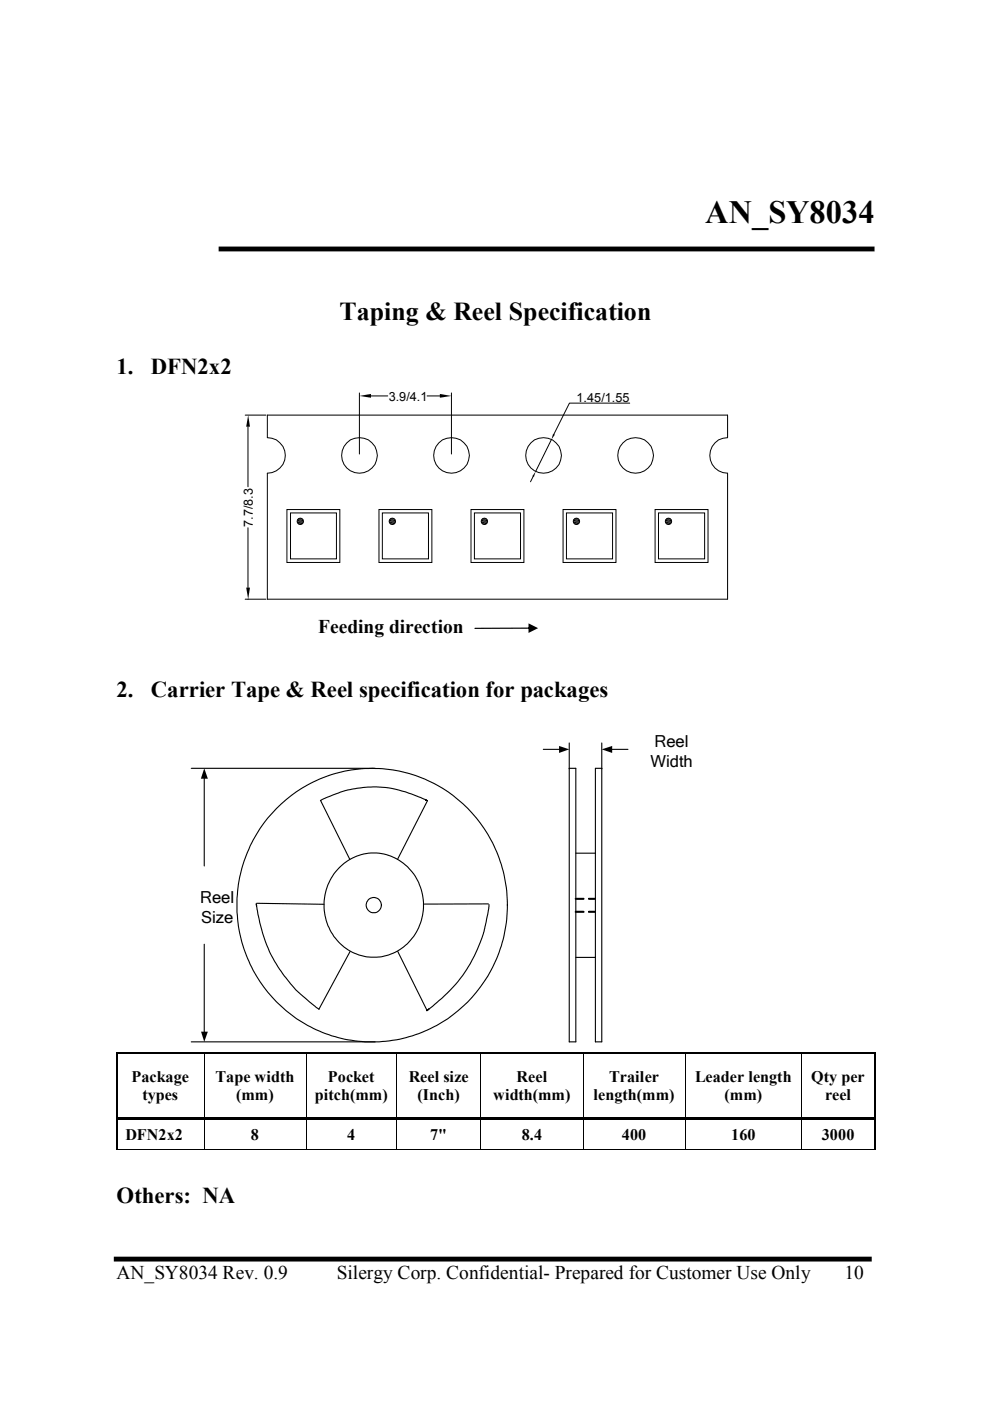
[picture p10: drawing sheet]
<svg xmlns="http://www.w3.org/2000/svg" width="210mm" height="297mm" viewBox="0 0 210 297" stroke-linecap="round" stroke-linejoin="round" font-family="sans-serif">
<path d="M46.4 52.8h139M24.1 267h160.7" fill="none" stroke="#000" stroke-width="1" stroke-linecap="butt"/>
<g fill="none" stroke="#000" stroke-width=".23">
<path d="M115.2 158.9h3.5M120.7 157.5v63.4h1.4v-58h-1.4M127.6 157.5v63.4h-1.4v-58h1.4M129.6 158.9h3.5M40.6 162.9h38.9M43.3 164.9v18.7M58.6 171.4a28.6 28.6 0 0 1 32.1-5.9 28.6 28.6 0 0 1 16.8 27.9 28.8 28.8 0 0 1-27.1 27.5h-3a28.9 28.9 0 0 1-27.2-27.5v-3a29.5 29.5 0 0 1 8.4-19zM67.9 169.7l6.3 12.5M90.3 169.6l.3 .2-.4-.3a24 24 0 0 0-15.2-2.2 26.4 26.4 0 0 0-7 2.5M90.6 169.8l-6.3 12.4M54.4 192l-.1-.4 .1 .1a30.6 30.6 0 0 0 13.2 22.3M54.4 191.5l14.3 .2"/>
<path d="M71.8 184.1a10.4 10.4 0 0 1 10.6-2.7 10.4 10.4 0 0 1 7.2 8.3 10.9 10.9 0 0 1-12 13.2 11.2 11.2 0 0 1-5.8-18.8zM103.5 191.6l-13.5 .1M103.7 191.8l-.3 2-.9 3.9a30.6 30.6 0 0 1-11.6 16.3l-.4 .3 .3-.3M122.1 180.9h4.1M43.3 200.2v18.7M74.2 201.8l-6.6 12.2M84.3 201.7l6.3 12.5M122.1 203h4.1M40.6 220.9h38.9"/>
<circle cx="79.2" cy="191.9" r="1.61"/>
</g>
<g fill="#000">
<path d="M52.6 88l.4 2.5h-.8zM76.2 83.9l2.5-.4v.8zM93.3 83.5l2.4 .4-2.4 .4zM117.3 92l.3 .2-.7 1zM63 110.5l1.3 .4h-1.2zM63 110.5h1.3v.4zM63.1 110.2l1.2 .3h-1.3zM63.1 110.2h1.2v.3zM63.1 110.9l.9 .2h-.7zM63.1 110.9h1.2l-.3 .2zM63.3 109.9l1 .3h-1.2zM63.3 109.9h.7l.3 .3z"/>
<path d="M63.3 111.1h.7zM63.3 109.9h.7zM82.5 110.5l1.3 .4h-1.2zM82.5 110.5h1.4l-.1 .4zM82.6 110.2l1.3 .3h-1.4zM82.6 110.2h1.2l.1 .3zM82.6 110.9l.9 .2h-.7zM82.6 110.9h1.2l-.3 .2zM82.8 109.9l1 .3h-1.2zM82.8 109.9h.7l.3 .3zM82.8 111.1h.7zM82.8 109.9h.7z"/>
<path d="M102 110.5l1.3 .4h-1.2zM102 110.5h1.4l-.1 .4zM102.1 110.2l1.3 .3h-1.4zM102.2 110.2h1.1l.1 .3zM102.2 110.9l.8 .2h-.6zM102.2 110.9h1.1l-.3 .2zM102.4 109.9l.9 .3h-1.1zM102.4 109.9h.6l.3 .3zM102.4 111.1h.6zM102.4 109.9h.6zM113.6 99.9l-.4 1.2-.3-.1zM121.5 110.5l1.3 .4h-1.2z"/>
<path d="M121.5 110.5h1.4l-.1 .4zM121.6 110.2l1.3 .3h-1.4zM121.7 110.2h1.1l.1 .3zM121.7 110.9l.9 .2h-.7zM121.7 110.9h1.1l-.2 .2zM121.9 109.9l.9 .3h-1.1zM121.9 109.9h.7l.2 .3zM121.9 111.1h.7zM121.9 109.9h.7zM141.1 110.5l1.2 .4h-1.2zM141.1 110.5h1.3l-.1 .4zM141.1 110.2l1.3 .3h-1.3z"/>
<path d="M141.1 110.2h1.2l.1 .3zM141.1 110.9l1 .2h-.7zM141.1 110.9h1.2l-.2 .2zM141.4 109.9l.9 .3h-1.2zM141.4 109.9h.7l.2 .3zM141.4 111.1h.7zM141.4 109.9h.7zM52.2 124.6h.8l-.4 2.4zM118.5 158.2l2.2 .7-2.2 .7zM127.6 158.9l2.2-.7v1.4zM43.3 162.9l.8 2.2h-1.5zM42.6 218.7h1.5l-.8 2.2z"/>
</g>
<g fill="#000">
<path d="M24.6 223.1h.3v.3h-.3zM24.6 236.8h.3v.8h-.3zM43.2 223.1h.3v.3h-.3zM43.2 237.5l.1 .1zM43.2 236.8h.7v.3h-.7zM43.2 237.3h.7v.2h-.7zM64.8 223.1h.4v.3h-.4zM64.8 237.5l.2 .1zM64.8 236.8h.8v.3h-.8zM64.8 237.3h.8v.2h-.8zM84 223.1h.3v.3h-.3zM84 237.5l.2 .1z"/>
<path d="M84 236.8h.7v.3h-.7zM84 237.3h.7v.2h-.7zM101.9 223.1h.3v.3h-.3zM101.9 237.5l.2 .1zM101.9 236.8h.8v.3h-.8zM101.9 237.3h.8v.2h-.8zM123.5 223.1h.4v.3h-.4zM123.5 237.5l.2 .1zM123.5 236.8h.8v.3h-.8zM123.5 237.3h.8v.2h-.8zM145.2 223.1h.3v.3h-.3zM145.2 237.5l.1 .1z"/>
<path d="M145.2 236.8h.7v.3h-.7zM145.2 237.3h.7v.2h-.7zM169.9 223.1h.3v.3h-.3zM169.9 237.5l.2 .1zM169.9 236.8h.7v.3h-.7zM169.9 237.3h.7v.2h-.7zM185.3 223.1h.3v.3h-.3zM185.3 236.8h.3v.8h-.3zM43.2 243.6l.1 .1zM64.8 243.6l.2 .1zM84 243.6l.2 .1zM101.9 243.6l.2 .1z"/>
<path d="M123.5 243.6l.2 .1zM145.2 243.6l.1 .1zM169.9 243.6l.2 .1zM185.3 243.6h.3v.1h-.3z"/>
<path d="M100.6 133.1h11.8l.1 .1-.1 .1h-11.7zM112.1 132.2l2 1-2 1z"/>
<path d="M122 190.5h1.7l.1 .1-1.8 .1zM124.8 190.5h1.3l.1 .1-1.4 .1z"/>
<path d="M122 193.3l1.7-.1 .1 .2h-1.8zM124.8 193.2h1.3l.1 .2h-1.4z"/>
</g>
<g fill="none" stroke="#000" stroke-width=".21">
<path d="M52 88h4.4M52.6 90.5v12.7M56.7 88h97.6v4.8a3.8 3.8 0 0 0-3.8 3.8 3.8 3.8 0 0 0 3.8 3.7v26.7h-97.6v-26.7a3.8 3.8 0 0 0 3.8-3.7 3.8 3.8 0 0 0-3.8-3.8zM76.2 83.3v13M78.7 83.9h3.5M90.6 83.9h2.7M95.7 83.3v13M116.9 93.2l-3.3 6.7M133.5 85.5h-12.8l-3.3 6.6M52.6 111.9v12.7M60.8 108h11.3v11.3h-11.3zM61.6 108.8h9.7v9.7h-9.7z"/>
<path d="M80.3 108h11.3v11.3h-11.3zM81.1 108.8h9.7v9.7h-9.7zM99.9 108h11.2v11.3h-11.2zM100.6 108.8h9.8v9.7h-9.8zM113 101l-.5 1.2M119.4 108h11.2v11.3h-11.2zM120.1 108.8h9.8v9.7h-9.8zM138.9 108h11.2v11.3h-11.2zM139.6 108.8h9.8v9.7h-9.8zM52 127h4.4M122 190.5h1.7l.1 .1-1.8 .1zM122 193.3l1.7-.1 .1 .2h-1.8z"/>
<path d="M124.8 190.5h1.3l.1 .1-1.4 .1zM124.8 193.2h1.3l.1 .2h-1.4zM24.9 237.4h18.3M43.3 223.4v13.4M43.3 237.6v6M43.9 237.4h20.9M64.9 223.4v13.4M64.9 237.6v6M65.6 237.4h18.4M84.1 223.4v13.4M84.1 237.6v6M84.7 237.4h17.2"/>
<path d="M102 223.4v13.4M102 237.6v6M102.7 237.4h20.8M123.6 223.4v13.4M123.6 237.6v6M124.3 237.4h20.9M145.2 223.4v13.4M145.2 237.6v6M145.9 237.4h24M170 223.4v13.4M170 237.6v6M170.6 237.4h14.7"/>
<path d="M24.6 243.6h18.6M43.3 243.6h21.5M65 243.6h19M84.2 243.6h17.7M102.1 243.6h21.4M123.7 243.6h21.5M145.3 243.6h24.6M170.1 243.6h15.2"/>
<circle cx="76.2" cy="96.5" r="3.8"/>
<circle cx="95.7" cy="96.5" r="3.8"/>
<circle cx="115.2" cy="96.5" r="3.8"/>
<circle cx="134.8" cy="96.5" r="3.8"/>
<circle cx="63.7" cy="110.5" r=".68"/>
<circle cx="83.2" cy="110.5" r=".68"/>
<circle cx="102.7" cy="110.5" r=".68"/>
<circle cx="122.2" cy="110.5" r=".68"/>
<circle cx="141.7" cy="110.5" r=".68"/>
</g>
<path d="M24.7 223.4v13.4M24.7 237.6v6M24.9 223.3h18.3M43.5 223.3h21.3M65.2 223.3h18.8M84.3 223.3h17.6M102.2 223.3h21.3M123.9 223.3h21.3M145.5 223.3h24.4M170.2 223.3h15.1M185.4 223.4v13.4M185.4 237.6v6" fill="none" stroke="#000" stroke-width=".34"/>
<path d="M24.9 236.9h18.3M43.9 236.9h20.9M65.6 236.9h18.4M84.7 236.9h17.2M102.7 236.9h20.8M124.3 236.9h20.9M145.9 236.9h24M170.6 236.9h14.7" fill="none" stroke="#000" stroke-width=".25"/>
<text font-size="6.9" x="149.5" y="47.4">AN_SY8034</text>
<text font-size="5.5" x="72" y="67.8">Taping &amp; Reel Specification</text>
<g font-size="4.8">
<text x="24.7" y="79.2">1.</text>
<text x="32" y="79.2">DFN2x2</text>
<text x="24.7" y="147.9">2.</text>
<text x="32" y="147.9">Carrier Tape &amp; Reel specification for packages</text>
<text x="24.7" y="255.1">Others: NA</text>
</g>
<g font-size="4.1">
<text x="67.5" y="134.1">Feeding direction</text>
<text x="24.7" y="271.2">AN_SY8034 Rev. 0.9</text>
<text x="71.4" y="271.2">Silergy Corp. Confidential- Prepared for Customer Use Only</text>
<text x="179" y="271.2">10</text>
</g>
<g font-size="3.5">
<text x="138.8" y="158.5">Reel</text>
<text x="137.9" y="162.6">Width</text>
<text x="42.4" y="191.4">Reel</text>
<text x="42.6" y="195.6">Size</text>
</g>
<g font-size="3.4">
<text x="27.9" y="229.3">Package</text>
<text x="30.2" y="233.3">types</text>
<text x="45.7" y="229.3">Tape width</text>
<text x="50.1" y="233.3">(mm)</text>
<text x="66.8" y="233.3">pitch(mm)</text>
<text x="69.5" y="229.3">Pocket</text>
<text x="86.7" y="229.3">Reel size</text>
<text x="88.5" y="233.3">(Inch)</text>
<text x="104.6" y="233.3">width(mm)</text>
<text x="109.5" y="229.3">Reel</text>
<text x="125.9" y="233.3">length(mm)</text>
<text x="129.2" y="229.3">Trailer</text>
<text x="147.4" y="229.3">Leader length</text>
<text x="153.6" y="233.3">(mm)</text>
<text x="172" y="229.3">Qty per</text>
<text x="174.9" y="233.3">reel</text>
<text x="26.6" y="241.8">DFN2x2</text>
<text x="53.2" y="241.8">8</text>
<text x="73.6" y="241.8">4</text>
<text x="91.2" y="241.8">7&quot;</text>
<text x="110.6" y="241.8">8.4</text>
<text x="131.9" y="241.8">400</text>
<text x="155" y="241.8">160</text>
<text x="174.2" y="241.8">3000</text>
</g>
<g font-size="2.7">
<text x="82.4" y="85">3.9/4.1</text>
<text x="122.3" y="85.3">1.45/1.55</text>
<text x="53.6" y="111.7" transform="rotate(-90 53.6 111.7)">7.7/8.3</text>
</g>
</svg>
